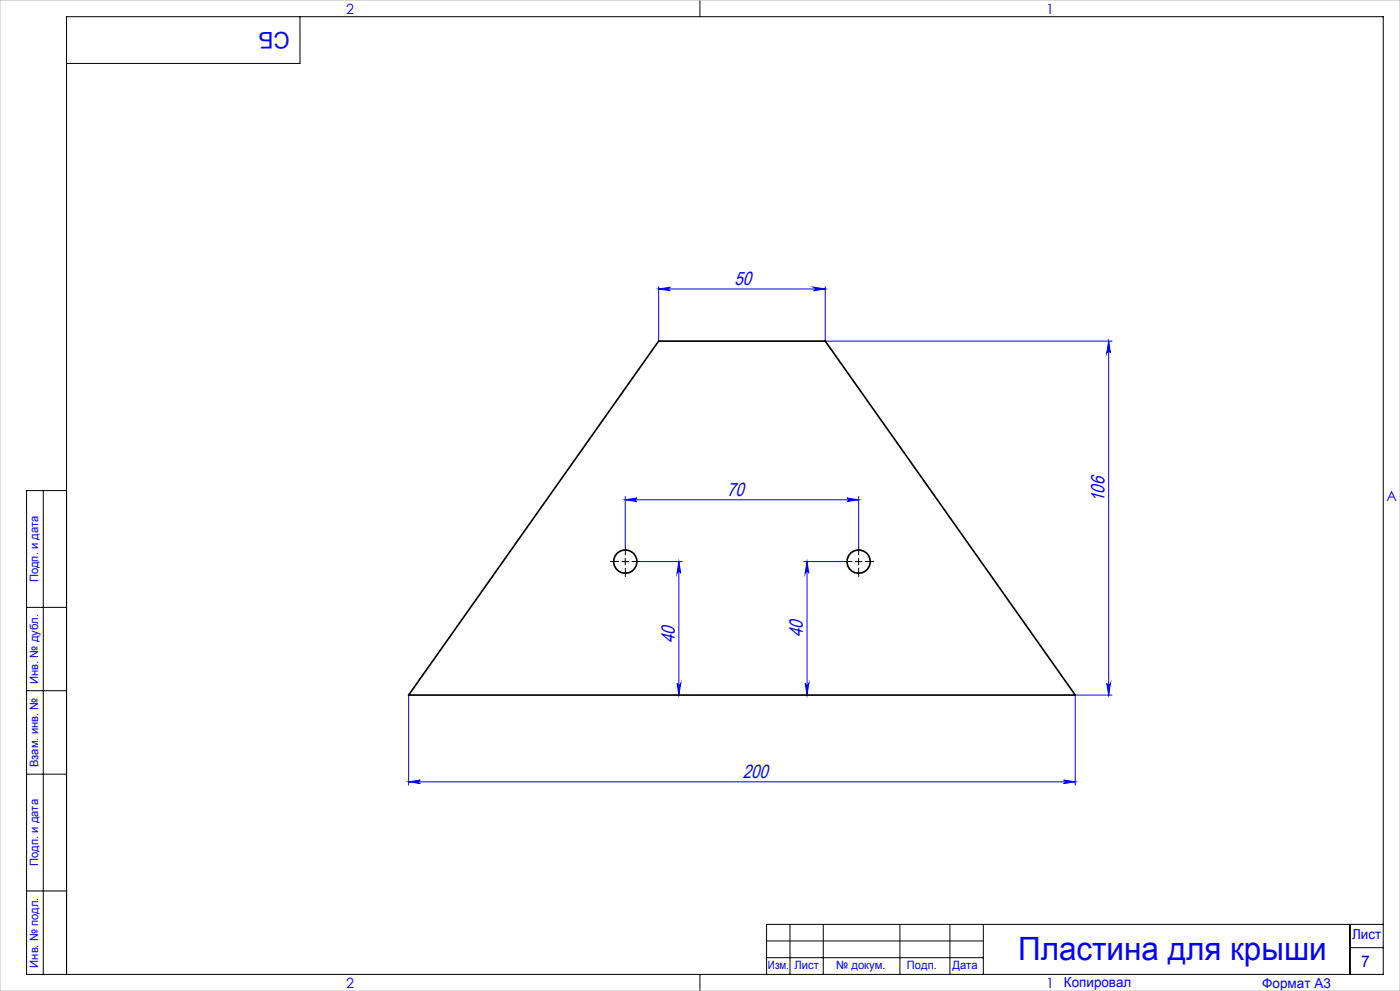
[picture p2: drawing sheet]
<svg xmlns="http://www.w3.org/2000/svg" width="420mm" height="297mm" viewBox="0 0 420 297" stroke-linecap="round" stroke-linejoin="round" font-family="sans-serif">
<g fill="none" stroke="#00f" stroke-width=".3">
<path d="M197.6 85.9v16.3M197.6 86.6h50M197.6 86.6l3.5-.5a.53 .53 0 0 0-.5 .5 .53 .53 0 0 0 .5 .5zM244.1 86.1l3.5 .5-3.5 .5a.53 .53 0 0 0 .5-.5 .53 .53 0 0 0-.5-.5zM247.6 85.9v16.3h86M332.6 102.2v106.1M332.6 102.2l.5 3.6a.55 .55 0 0 0-.5-.6 .55 .55 0 0 0-.6 .6zM187.6 149.8l3.5-.5a.53 .53 0 0 0-.5 .5 .53 .53 0 0 0 .5 .5zM187.6 148.8v15M187.6 149.8h70M254.1 149.3l3.5 .5-3.5 .5a.53 .53 0 0 0 .5-.5 .53 .53 0 0 0-.5-.5zM257.6 148.8v15"/>
<path d="M192.1 168.3h12.6M203.7 168.3l.5 3.5a.55 .55 0 0 0-.5-.5 .55 .55 0 0 0-.6 .5zM203.7 168.3v40M241.1 168.3h12M242.1 168.3v40M242.1 168.3l.5 3.5a.55 .55 0 0 0-.5-.5 .55 .55 0 0 0-.6 .5zM122.6 208.3v27M203.1 204.8a.55 .55 0 0 0 .6 .5 .55 .55 0 0 0 .5-.5l-.5 3.5zM241.5 204.8a.55 .55 0 0 0 .6 .5 .55 .55 0 0 0 .5-.5l-.5 3.5zM332 204.8a.55 .55 0 0 0 .6 .5 .55 .55 0 0 0 .5-.5l-.5 3.5zM333.6 208.3h-11v27M122.6 234.3l3.5-.5a.53 .53 0 0 0-.5 .5 .53 .53 0 0 0 .5 .5z"/>
<path d="M122.6 234.3h200M319.1 233.8l3.5 .5-3.5 .5a.53 .53 0 0 0 .5-.5 .53 .53 0 0 0-.5-.5z"/>
</g>
<path d="M185.6 168.3h-2.5M187.6 166.3v-2.5M187.6 170.3v2.5M189.6 168.3h2.5M255.6 168.3h-2.5M257.6 166.3v-2.5M257.6 170.3v2.5M259.6 168.3h2.5" fill="none" stroke="#000" stroke-width=".3" stroke-dasharray="15.2 1.3 1.3 1.3"/>
<g fill="none" stroke="#000" stroke-width=".3">
<path d="M90 5v14h-70M210 0v5M13 147v145M20 147h-12v145h407v-287h-395v287M186.6 168.3h2M187.6 167.3v2M256.6 168.3h2M257.6 167.3v2M8 182h12M8 207h12M8 232h12M8 267h12"/>
<path d="M237 277v15M247 277v15M270 277v15M285 277v15M295 277v15M405 277v15M415 277h-185v15M210 292v5M230 282h65M230 287h65M405 284h10"/>
</g>
<path d="M0 0h420v297h-420z" fill="none" stroke="#c0c0c0" stroke-width=".3"/>
<g fill="#00f">
<path d="M197.6 86.6l3.5-.5a.53 .53 0 0 0-.5 .5 .53 .53 0 0 0 .5 .5zM244.1 86.1l3.5 .5-3.5 .5a.53 .53 0 0 0 .5-.5 .53 .53 0 0 0-.5-.5z"/>
<path d="M122.6 234.3l3.5-.5a.53 .53 0 0 0-.5 .5 .53 .53 0 0 0 .5 .5zM319.1 233.8l3.5 .5-3.5 .5a.53 .53 0 0 0 .5-.5 .53 .53 0 0 0-.5-.5z"/>
<path d="M187.6 149.8l3.5-.5a.53 .53 0 0 0-.5 .5 .53 .53 0 0 0 .5 .5zM254.1 149.3l3.5 .5-3.5 .5a.53 .53 0 0 0 .5-.5 .53 .53 0 0 0-.5-.5z"/>
<path d="M203.1 204.8a.55 .55 0 0 0 .6 .5 .55 .55 0 0 0 .5-.5l-.5 3.5zM203.7 168.3l.5 3.5a.55 .55 0 0 0-.5-.5 .55 .55 0 0 0-.6 .5z"/>
<path d="M332.6 102.2l.5 3.6a.55 .55 0 0 0-.5-.6 .55 .55 0 0 0-.6 .6zM332 204.8a.55 .55 0 0 0 .6 .5 .55 .55 0 0 0 .5-.5l-.5 3.5zM242.1 168.3l.5 3.5a.55 .55 0 0 0-.5-.5 .55 .55 0 0 0-.6 .5zM241.5 204.8a.55 .55 0 0 0 .6 .5 .55 .55 0 0 0 .5-.5l-.5 3.5z"/>
</g>
<g fill="none" stroke="#000" stroke-width=".5">
<path d="M197.6 102.2h50l75 106.1h-200z"/>
<circle cx="187.6" cy="168.3" r="3.5"/>
<circle cx="257.6" cy="168.3" r="3.5"/>
</g>
<text font-size="9.6" fill="#00f" x="305.4" y="287.8">Пластина для крыши</text>
<text font-size="6.9" fill="#00f" x="86.9" y="9.4" transform="rotate(-180 86.9 9.4)">СБ</text>
<g font-size="5.7" fill="#00f">
<text x="220.3" y="85.4">50</text>
<text x="218.2" y="148.5">70</text>
<text x="331.4" y="150.5" transform="rotate(-90 331.4 150.5)">106</text>
<text x="240.9" y="190.9" transform="rotate(-90 240.9 190.9)">40</text>
<text x="202.5" y="192.8" transform="rotate(-90 202.5 192.8)">40</text>
<text x="222.9" y="233.1">200</text>
</g>
<text font-size="4.8" fill="#00f" x="408.3" y="289.7">7</text>
<g font-size="4.2" fill="#00f">
<text x="103.8" y="4.2">2</text>
<text x="313.8" y="4.2">1</text>
<text x="415.9" y="150.2">A</text>
<text x="103.8" y="296.2">2</text>
<text x="313.8" y="296.2">1</text>
</g>
<g font-size="4.1" fill="#00f">
<text x="405.6" y="281.5">Лист</text>
<text x="319.2" y="295.9">Копировал</text>
<text x="378.7" y="296">Формат А3</text>
</g>
<g font-size="3.4" fill="#00f">
<text x="11.4" y="174.5" transform="rotate(-90 11.4 174.5)">Подп. и дата</text>
<text x="11.4" y="205" transform="rotate(-90 11.4 205)">Инв. № дубл.</text>
<text x="11.4" y="229.9" transform="rotate(-90 11.4 229.9)">Взам. инв. №</text>
<text x="11.4" y="259.5" transform="rotate(-90 11.4 259.5)">Подп. и дата</text>
<text x="11.4" y="290" transform="rotate(-90 11.4 290)">Инв. № подл.</text>
<text x="230.4" y="290.4">Изм.</text>
<text x="238.3" y="290.4">Лист</text>
<text x="250.9" y="290.4">№ докум.</text>
<text x="272.1" y="290.4">Подп.</text>
<text x="285.7" y="290.5">Дата</text>
</g>
</svg>
